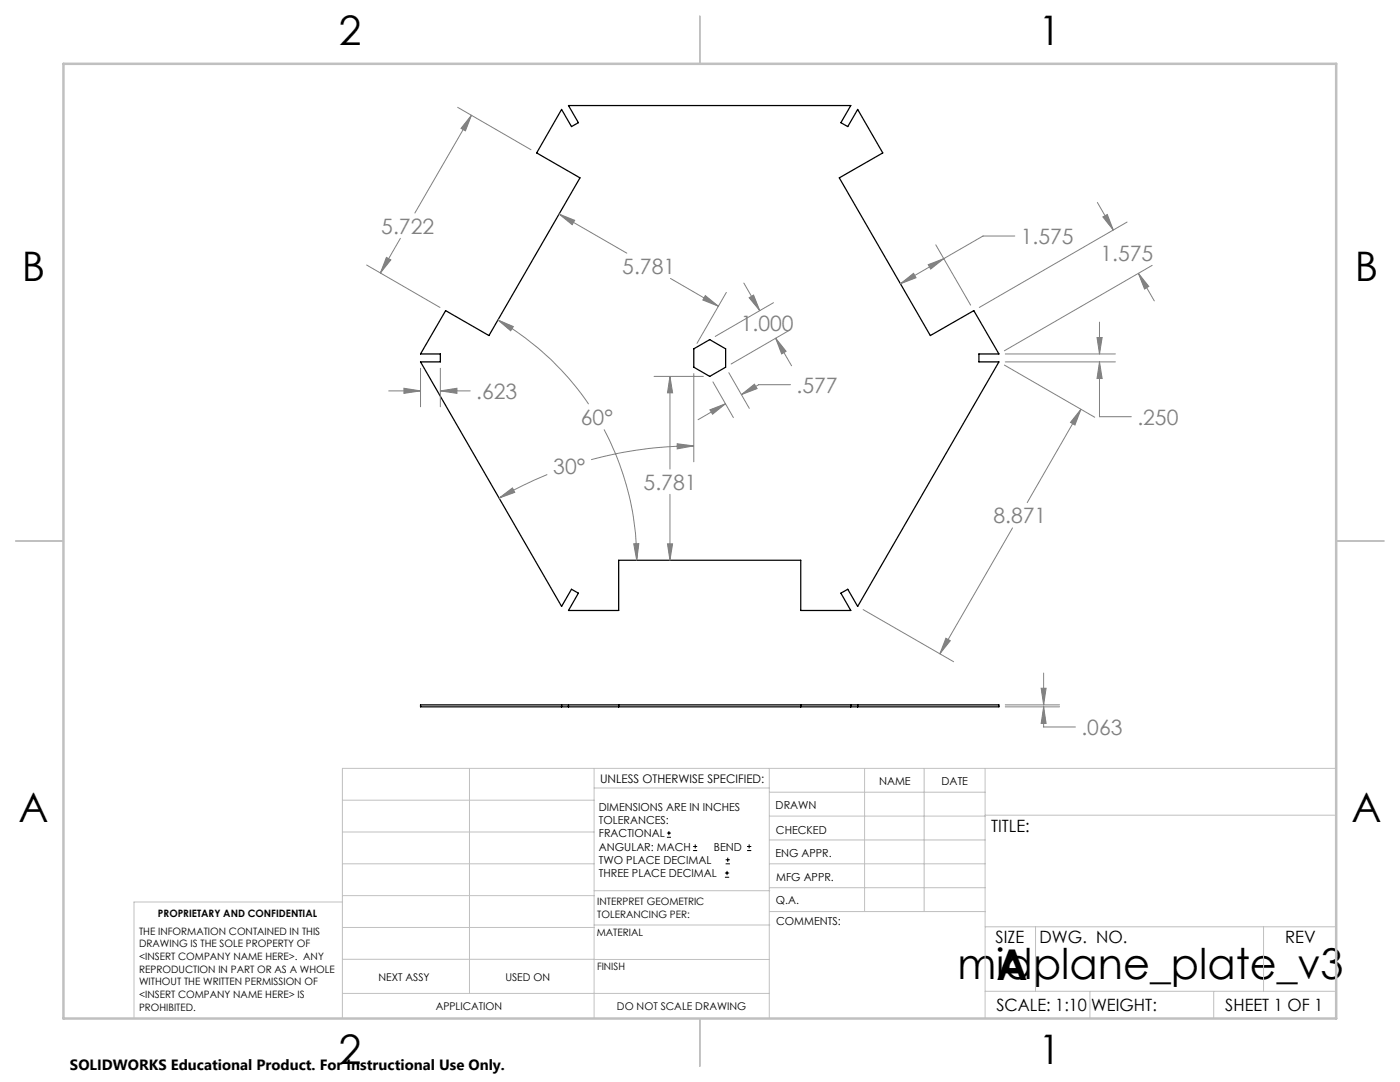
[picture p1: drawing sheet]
<svg xmlns="http://www.w3.org/2000/svg" width="279mm" height="216mm" viewBox="0 0 279 216" stroke-linecap="round" stroke-linejoin="round" font-family="sans-serif">
<path d="M112.1 21.8l2 3.5 1.3-.8-1.9-3.4h56.3l-2 3.4 1.4 .8 2-3.5 5 8.7-8.7 5 18.2 31.5 8.6-5 5.1 8.6h-4v1.6h4l-28.2 48.8-2-3.4-1.4 .8 2 3.4h-10v-10h-36.3v10h-10l1.9-3.4-1.3-.8-2 3.4-28.2-48.8h4v-1.6h-4l5-8.6 8.7 5 18.1-31.5-8.6-5zM138.5 69.6l3.1-1.8 3.2 1.8v3.7l-3.2 1.8-3.1-1.8zM83.9 140.7h115.5v.3h-115.5zM112.1 140.7v.3M113.5 140.7v.3M123.5 140.7v.3M159.8 140.7v.3M169.8 140.7v.3M171.2 140.7v.3" fill="none" stroke="#000" stroke-width=".25"/>
<g fill="none" stroke="#000" stroke-width=".2">
<path d="M133.1 167.1h.8M133.1 166.2h.8M133.5 165.8v.9M138.3 169.7h.8M138.3 168.9h.8M138.7 168.5v.8M144.7 175h.8M144.7 174.2h.8M144.8 172.4h.9M144.8 171.6h.9M145.1 173.8v.8M145.2 171.1v.9"/>
<path d="M149.1 169.7h.8M149.1 168.9h.8M149.5 168.5v.8"/>
</g>
<g fill="none" stroke="#808080" stroke-width=".2">
<path d="M91.3 21.4l14.7 8.5M94.1 23l-1.2 3.1-.9-.5zM94.1 23l-11.3 19.5M73.2 52.9l14.6 8.4M77.1 51.4l.9 .5-2.1 2.6zM79.9 47.6l-4 6.9M111.6 42.7l3.1 1.3-.5 .8zM111.6 42.7l13.5 7.8M133.8 55.6l9.6 5.5M140.8 59l2.6 2.1-3.1-1.2zM145 58.3l-5.9 10.2M148.4 56.5l3.2 5.5"/>
<path d="M149.5 59.4l.9-.5 1.2 3.1zM179.7 56.6l2.6-2.1 .5 .9zM185.2 52.8l3.1-1.2-2.6 2.1zM186.8 48.9l6.9 12M188.3 51.6l-8.6 5M202.5 47.1h-6.3l-7.9 4.5M219 40.4l3.2 5.5M220.1 43.3l.9-.5 1.2 3.1zM224.9 44.3l-29.5 17M227.2 54.5l2.1 2.7-.9 .5zM227.2 54.5l3.2 5.5M229.9 53l-29.5 17"/>
<path d="M77.6 78h6.3M80.6 77.5l3.3 .5-3.3 .5zM83.9 73.5v7.7M87.9 78l3.3-.5v1zM87.9 73.5v7.7M87.9 78h5.9M99.4 63.9l3 1.3-.5 .8zM99.4 63.9a55.8 55.8 0 0 1 18.1 16.7M130.5 75.1h9.9M133.7 75.1l.5 3.3h-1zM133.7 75.1v18.5M138.5 74.5v17.6"/>
<path d="M142.3 76.2l4.1 7.1M145.5 74.4l4 7.1M148 78.7l2.6-2 .5 .8zM154.4 60.4l-11.7 6.7M154.8 67.5l2.1 2.6-.9 .5zM154.8 67.5l3.2 5.5M157.6 65.9l-11.7 6.7M157.8 76.8h-6.4l-3.4 1.9M200.4 72.8l18.1 10.5M200.6 72.2h22M200.6 70.6h22M218.9 67.3h1.1l-.6 3.3z"/>
<path d="M219.4 72.2l.6 3.3h-1.1zM219.4 72.2v10.9h6.4M219.4 64.3v6.3M99.6 99.4l2.7-2 .4 .8zM109.2 94.7a82.2 82.2 0 0 0-9.6 4.7M120.5 85.7a55.8 55.8 0 0 1 6.6 26.1M133.7 98.6v13.2M135.1 88.5l3.4 .5-3.4 .6zM138.5 89a79.4 79.4 0 0 0-20.5 2.7M141.7 81.8l3.1-1.2-2.6 2.1zM144.8 80.6l-5.5 3.1M215.7 81.7l-1.2 3.1-.9-.5z"/>
<path d="M215.7 81.7l-10.7 18.6M126.5 108.5h1l-.4 3.3zM133.2 108.5h1l-.5 3.3zM202.1 105.3l-14.5 25.2M172.3 121.6l18 10.4M188.8 127.4l.9 .4-2.1 2.7zM207.8 137.3h1l-.5 3.4zM208.3 134.3v6.4M200.6 140.7h10.9M200.6 141h10.9M208.3 141l.5 3.4h-1zM208.3 141v4.1h6.3"/>
</g>
<g fill="none" stroke="#c0c0c0" stroke-width=".2">
<path d="M68.3 159.7h50.3M93.7 153.3v44.9M118.6 153.3v49.9M118.6 157.2h34.9M153.5 153.3v49.9M153.5 158.1h43.1M172.5 153.3v28.6M184.4 153.3v28.6M196.6 153.3v49.9M266.7 153.3h-198.4v49.9M68.3 178.7h50.3M68.3 172.4h50.3"/>
<path d="M68.3 166h50.3M68.3 180h-41.6v23.2M118.6 177.7h35M153.5 167.6h43.1M153.5 162.8h43.1M153.5 172.4h43.1M153.5 177.1h43.1M196.6 162.7h70.1M68.3 198.2h85.2M68.3 191.4l85.2 .1M68.3 185.1h50.3M118.6 184.6h35"/>
<path d="M153.6 181.9h43M196.6 197.8h70.1M196.6 184.9h70.1M206.7 184.9v12.9M217.5 197.8v5.4M242.2 197.8v5.4M252.2 184.9v12.9"/>
</g>
<path d="M139.7 3.2v9.5M3.1 107.9h9.6M266.7 107.9h9.5M139.7 203.2v9.6" fill="none" stroke="#c0c0c0" stroke-width=".25"/>
<path d="M12.7 12.7h254v190.5h-254z" fill="none" stroke="#c0c0c0" stroke-width=".5"/>
<path d="M219.4 72.2l.6 3.3h-1.1zM218.9 67.3h1.1l-.6 3.3zM215.7 81.7l-1.2 3.1-.9-.5zM188.8 127.4l.9 .4-2.1 2.7zM220.1 43.3l.9-.5 1.2 3.1zM227.2 54.5l2.1 2.7-.9 .5zM179.7 56.6l2.6-2.1 .5 .9zM185.2 52.8l3.1-1.2-2.6 2.1zM77.1 51.4l.9 .5-2.1 2.6zM94.1 23l-1.2 3.1-.9-.5zM141.7 81.8l3.1-1.2-2.6 2.1zM148 78.7l2.6-2 .5 .8zM154.8 67.5l2.1 2.6-.9 .5zM149.5 59.4l.9-.5 1.2 3.1zM126.5 108.5h1l-.4 3.3zM99.4 63.9l3 1.3-.5 .8zM80.6 77.5l3.3 .5-3.3 .5zM87.9 78l3.3-.5v1zM111.6 42.7l3.1 1.3-.5 .8zM140.8 59l2.6 2.1-3.1-1.2zM133.7 75.1l.5 3.3h-1zM133.2 108.5h1l-.5 3.3zM135.1 88.5l3.4 .5-3.4 .6zM99.6 99.4l2.7-2 .4 .8zM207.8 137.3h1l-.5 3.4zM208.3 141l.5 3.4h-1z" fill="#808080"/>
<g font-size="8.5">
<text x="191.1" y="195.4">midplane_plate_v3</text>
<text x="198.9" y="195.5">A</text>
</g>
<g font-size="8.1">
<text x="67.6" y="8.9">2</text>
<text x="207.3" y="8.9">1</text>
<text x="4.4" y="56.2">B</text>
<text x="270.4" y="56.2">B</text>
<text x="3.7" y="164.1">A</text>
<text x="269.7" y="164.1">A</text>
<text x="67.6" y="212.4">2</text>
<text x="207.3" y="212.4">1</text>
</g>
<g font-size="4.2" fill="#808080">
<text x="76.1" y="46.6">5.722</text>
<text x="203.7" y="48.7">1.575</text>
<text x="219.6" y="52.1">1.575</text>
<text x="124.2" y="54.6">5.781</text>
<text x="147.8" y="66.1">1.000</text>
<text x="95" y="79.6">.623</text>
<text x="159" y="78.3">.577</text>
<text x="115.9" y="84.7">60°</text>
<text x="227" y="84.7">.250</text>
<text x="110.4" y="94.6">30°</text>
<text x="128.5" y="97.7">5.781</text>
<text x="198.3" y="104.4">8.871</text>
<text x="215.8" y="146.6">.063</text>
</g>
<g font-size="3.4">
<text x="197.8" y="166">TITLE:</text>
<text x="198.7" y="188.1">SIZE</text>
<text x="207.5" y="188.1">DWG. NO.</text>
<text x="256.5" y="188.2">REV</text>
<text x="198.8" y="201.7">SCALE: 1:10</text>
<text x="217.7" y="201.8">WEIGHT:</text>
<text x="244.5" y="201.7">SHEET 1 OF 1</text>
</g>
<text font-size="3" x="14" y="213.5">SOLIDWORKS Educational Product. For Instructional Use Only.</text>
<text font-size="2.4" x="119.8" y="156.2">UNLESS OTHERWISE SPECIFIED:</text>
<g font-size="2.2">
<text x="119.5" y="161.8">DIMENSIONS ARE IN INCHES</text>
<text x="154.8" y="161.4">DRAWN</text>
<text x="175.4" y="156.6">NAME</text>
<text x="187.9" y="156.7">DATE</text>
<text x="119.5" y="164.4">TOLERANCES:</text>
<text x="119.5" y="167.1">FRACTIONAL</text>
<text x="154.9" y="166.3">CHECKED</text>
<text x="119.5" y="169.7">ANGULAR: MACH</text>
<text x="119.5" y="172.4">TWO PLACE DECIMAL</text>
<text x="142.5" y="169.7">BEND</text>
<text x="154.8" y="171">ENG APPR.</text>
<text x="119.5" y="175">THREE PLACE DECIMAL</text>
<text x="154.9" y="175.7">MFG APPR.</text>
<text x="154.9" y="180.4">Q.A.</text>
<text x="154.9" y="184.6">COMMENTS:</text>
</g>
<g font-size="2.1">
<text x="75.5" y="195.7">NEXT ASSY</text>
<text x="100.9" y="195.7">USED ON</text>
<text x="86.9" y="201.5">APPLICATION</text>
<text x="123.1" y="201.6">DO NOT SCALE DRAWING</text>
</g>
<g font-size="2">
<text x="31.5" y="182.9">PROPRIETARY AND CONFIDENTIAL</text>
<text x="119.2" y="180.6">INTERPRET GEOMETRIC</text>
<text x="119.2" y="183.1">TOLERANCING PER:</text>
<text x="27.8" y="186.5">THE INFORMATION CONTAINED IN THIS</text>
<text x="27.8" y="189">DRAWING IS THE SOLE PROPERTY OF</text>
<text x="27.8" y="191.6">&lt;INSERT COMPANY NAME HERE&gt;. ANY</text>
<text x="119.1" y="186.7">MATERIAL</text>
<text x="27.8" y="194.1">REPRODUCTION IN PART OR AS A WHOLE</text>
<text x="27.8" y="196.6">WITHOUT THE WRITTEN PERMISSION OF</text>
<text x="119.1" y="193.5">FINISH</text>
<text x="27.8" y="199.1">&lt;INSERT COMPANY NAME HERE&gt; IS</text>
<text x="27.8" y="201.7">PROHIBITED.</text>
</g>
</svg>
